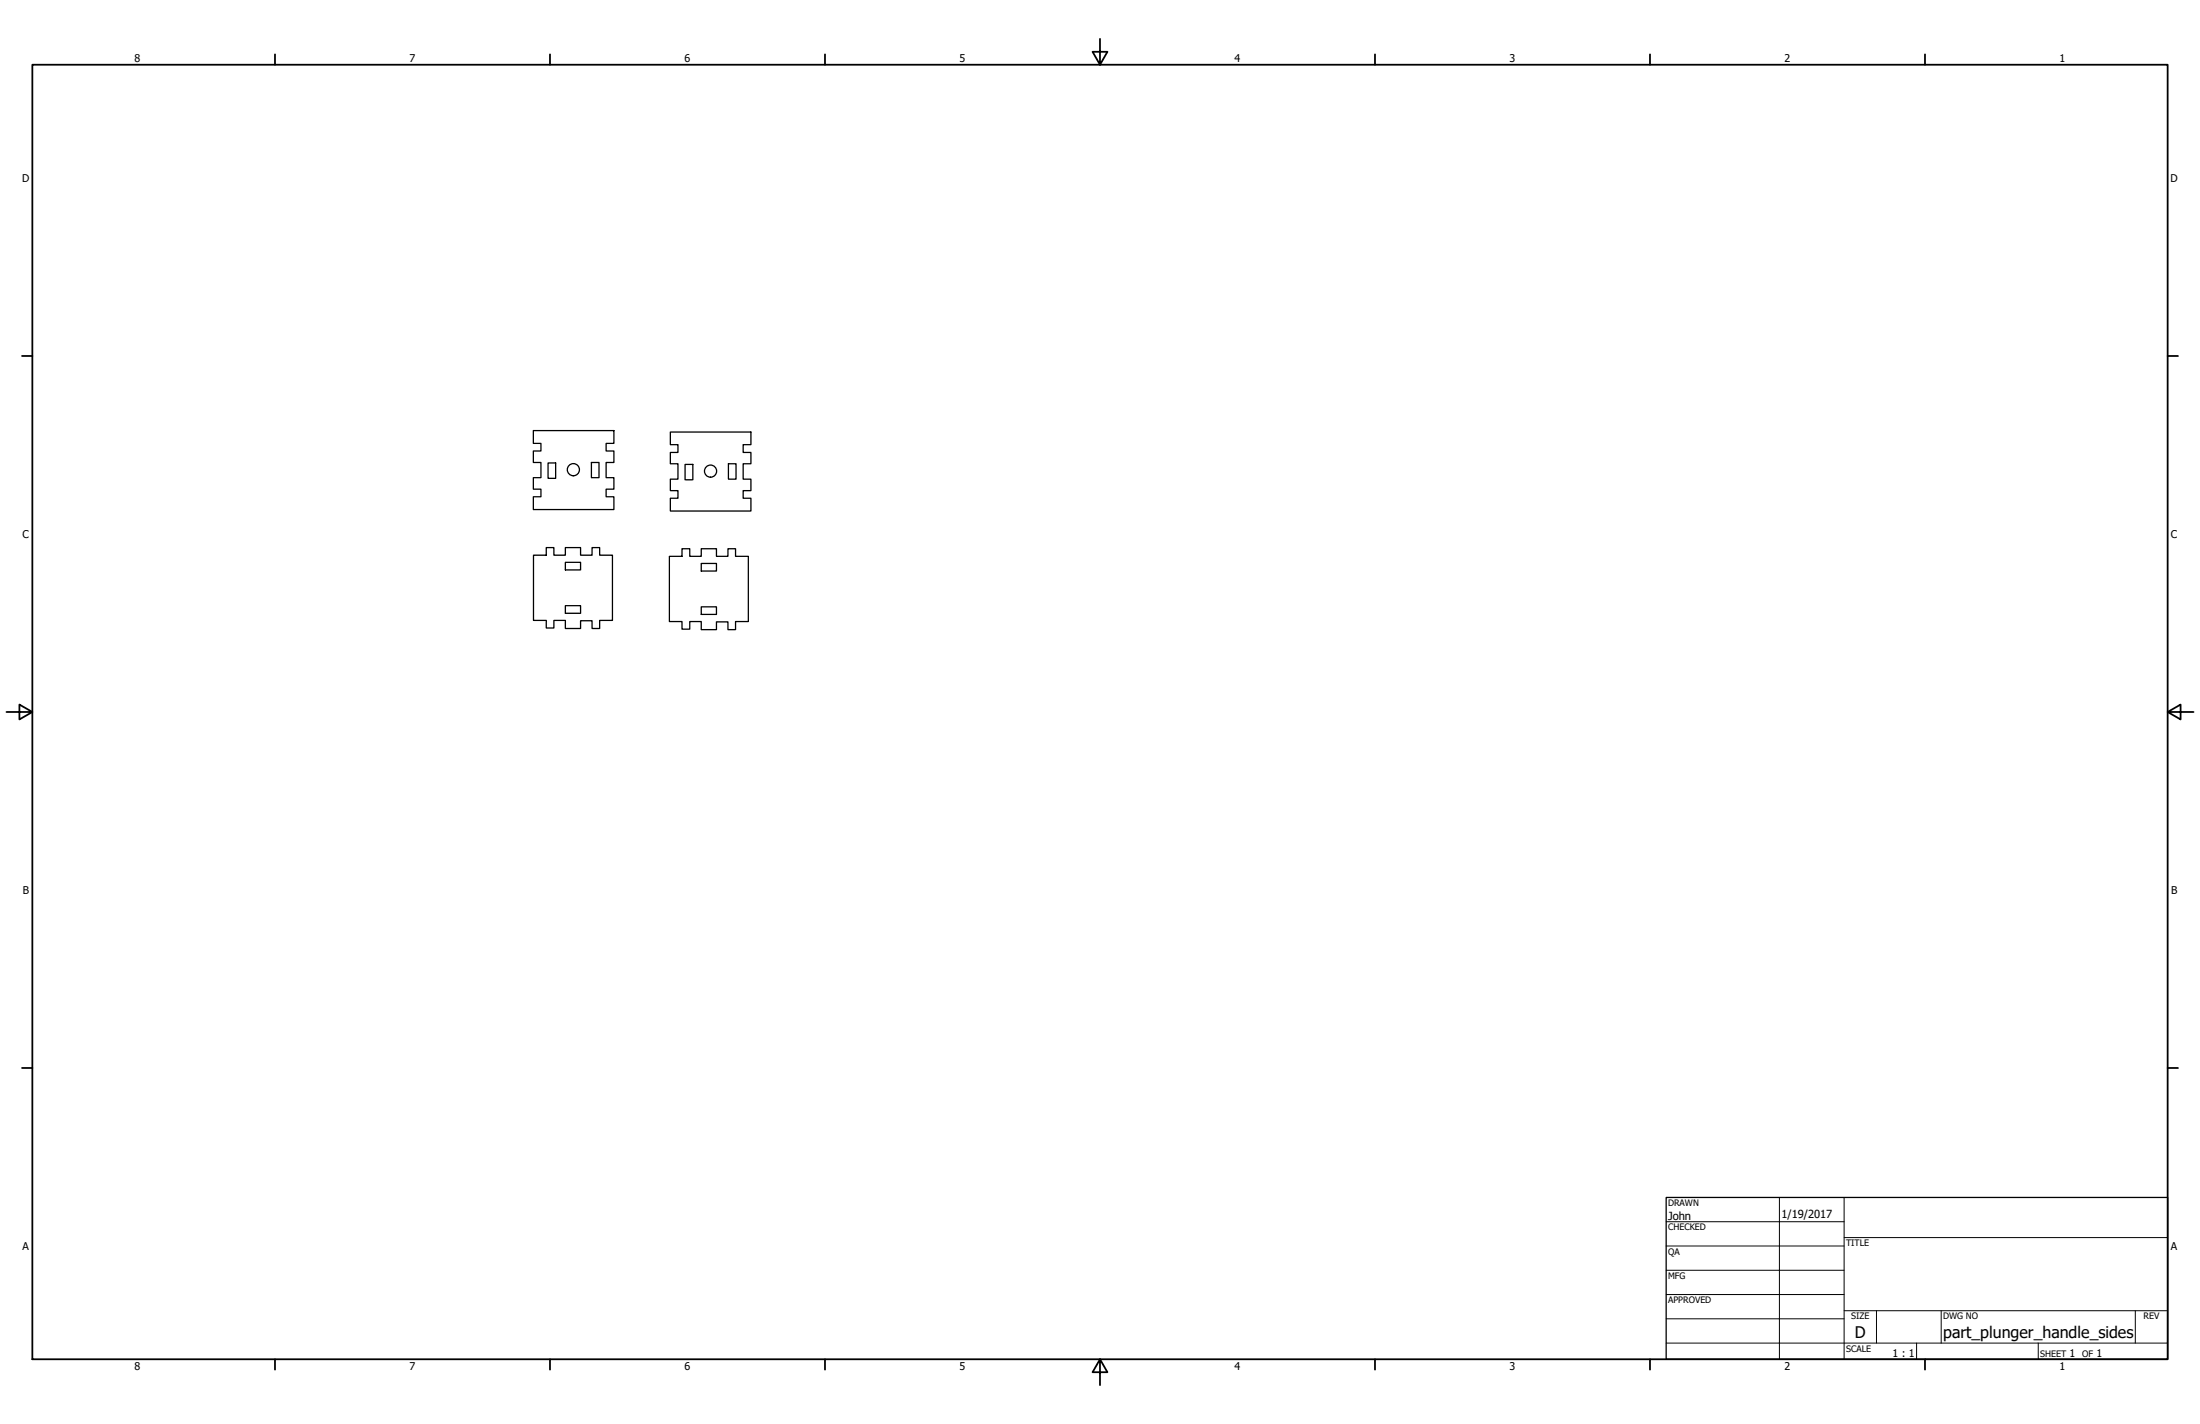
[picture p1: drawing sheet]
<svg xmlns="http://www.w3.org/2000/svg" width="864mm" height="559mm" viewBox="0 0 864 559" stroke-linecap="round" stroke-linejoin="round" font-family="sans-serif">
<!-- layer: Visible (ANSI) -->
<g fill="none" stroke="#000" stroke-width=".51">
<path d="M209.4 169h31.6v5h-3.1v3h3.1v4.5h-3.1v6h3.1v4.5h-3.1v2.9h3.1v5.1h-31.6v-5.1h2.9v-2.9h-2.9v-4.5h2.9v-6h-2.9v-4.5h2.9v-3h-2.9zM263.1 169.5h31.7v5h-3.1v3h3.1v4.5h-3.1v6h3.1v4.5h-3.1v3h3.1v5h-31.7v-5h3v-3h-3v-4.5h3v-6h-3v-4.5h3v-3h-3zM215.1 181.7h3v6h-3zM232.2 181.5h2.9v6h-2.9zM268.9 182.2h3.1v6.1h-3.1zM285.9 182h3v6h-3zM209.4 217.9h5v-3h3v3h4.5v-3h6v3h4.5v-3h3v3h5v25.6h-5v3.1h-3v-3h-4.5v3h-6v-3.1h-4.5v2.9h-3v-2.9h-5zM262.8 218.3h4.9v-3h3.1v3h4.5v-3h5.9v3h4.6v-3h2.9v3h5.1v25.6h-5.1v3.2h-2.9v-3.1h-4.6v3.1h-5.9v-3.2h-4.5v3h-3.1v-3h-4.9zM221.9 220.7h6v2.9h-6zM221.9 237.7h6v3h-6zM275.3 221.1h5.9v3h-5.9zM275.3 238.1h5.9v3h-5.9z"/>
<circle cx="225.1" cy="184.3" r="2.38"/>
<circle cx="278.9" cy="184.9" r="2.38"/>
</g>
<!-- layer: Border (ANSI) -->
<g fill="none" stroke="#000" stroke-width=".7">
<path d="M431.8 15.2v10.2l-2.9-5.1h5.8l-2.9 5.1M12.7 25.4h838.2v508h-838.2zM107.9 21.3v4.1M215.9 21.3v4.1M323.8 21.3v4.1M539.8 21.3v4.1M647.7 21.3v4.1M755.6 21.3v4.1M8.6 139.7h4.1M850.9 139.7h4.1M2.5 279.4h10.2l-5.1-2.9v5.8l5.1-2.9M850.9 279.4l5.1 2.9v-5.8l-5.1 2.9h10.2"/>
<path d="M8.6 419.1h4.1M850.9 419.1h4.1M107.9 533.4v4.1M215.9 533.4v4.1M323.8 533.4v4.1M431.8 533.4l2.9 5.1h-5.8l2.9-5.1v10.2M539.8 533.4v4.1M647.7 533.4v4.1M755.6 533.4v4.1"/>
</g>
<!-- layer: Title (ANSI) -->
<g fill="none" stroke="#000" stroke-width=".39">
<path d="M654 479.4h69.9M698.5 469.9v63.5M723.9 469.9v63.5M654 488.9h69.9M654 498.5h69.9M723.9 485.6h127M654 508h69.9M654 517.5h69.9M723.9 514.3h127M736.6 514.3v12.7M762 514.3v12.7M838.2 514.3v12.7"/>
<path d="M654 527h196.9M752.3 527v6.4M800.1 527v6.4"/>
</g>
<path d="M654 469.9h196.9v63.5h-196.9z" fill="none" stroke="#000" stroke-width=".51"/>
<g font-size="6.3">
<text x="728.1" y="524.9">D</text>
<text x="762.8" y="525">part_plunger_handle_sides</text>
</g>
<g font-size="4.4">
<text x="654.8" y="478.6">John</text>
<text x="699.3" y="478">1/19/2017</text>
</g>
<g font-size="4.2">
<text x="52.8" y="24.4">8</text>
<text x="160.8" y="24.4">7</text>
<text x="268.7" y="24.4">6</text>
<text x="376.7" y="24.4">5</text>
<text x="484.6" y="24.4">4</text>
<text x="592.6" y="24.4">3</text>
<text x="700.5" y="24.4">2</text>
<text x="808.5" y="24.4">1</text>
<text x="8.8" y="71.4">D</text>
<text x="852" y="71.4">D</text>
<text x="8.9" y="211.1">C</text>
<text x="852.2" y="211.1">C</text>
<text x="9" y="350.8">B</text>
<text x="852.2" y="350.8">B</text>
<text x="8.9" y="490.5">A</text>
<text x="852.2" y="490.5">A</text>
<text x="742.9" y="532.6">1 : 1</text>
<text x="812.4" y="532.6">1</text>
<text x="823" y="532.6">1</text>
<text x="52.8" y="537.5">8</text>
<text x="160.8" y="537.5">7</text>
<text x="268.7" y="537.5">6</text>
<text x="376.7" y="537.5">5</text>
<text x="484.6" y="537.5">4</text>
<text x="592.6" y="537.5">3</text>
<text x="700.5" y="537.5">2</text>
<text x="808.5" y="537.5">1</text>
</g>
<g font-size="3.5">
<text x="654.8" y="473.2">DRAWN</text>
<text x="654.8" y="482.8">CHECKED</text>
<text x="724.7" y="488.9">TITLE</text>
<text x="654.8" y="492.3">QA</text>
<text x="654.8" y="501.8">MFG</text>
<text x="654.8" y="511.4">APPROVED</text>
<text x="726.7" y="517.7">SIZE</text>
<text x="762.8" y="517.7">DWG NO</text>
<text x="841.4" y="517.7">REV</text>
<text x="724.7" y="530.4">SCALE</text>
<text x="800.9" y="532.6">SHEET</text>
<text x="817.4" y="532.6">OF</text>
</g>
</svg>
